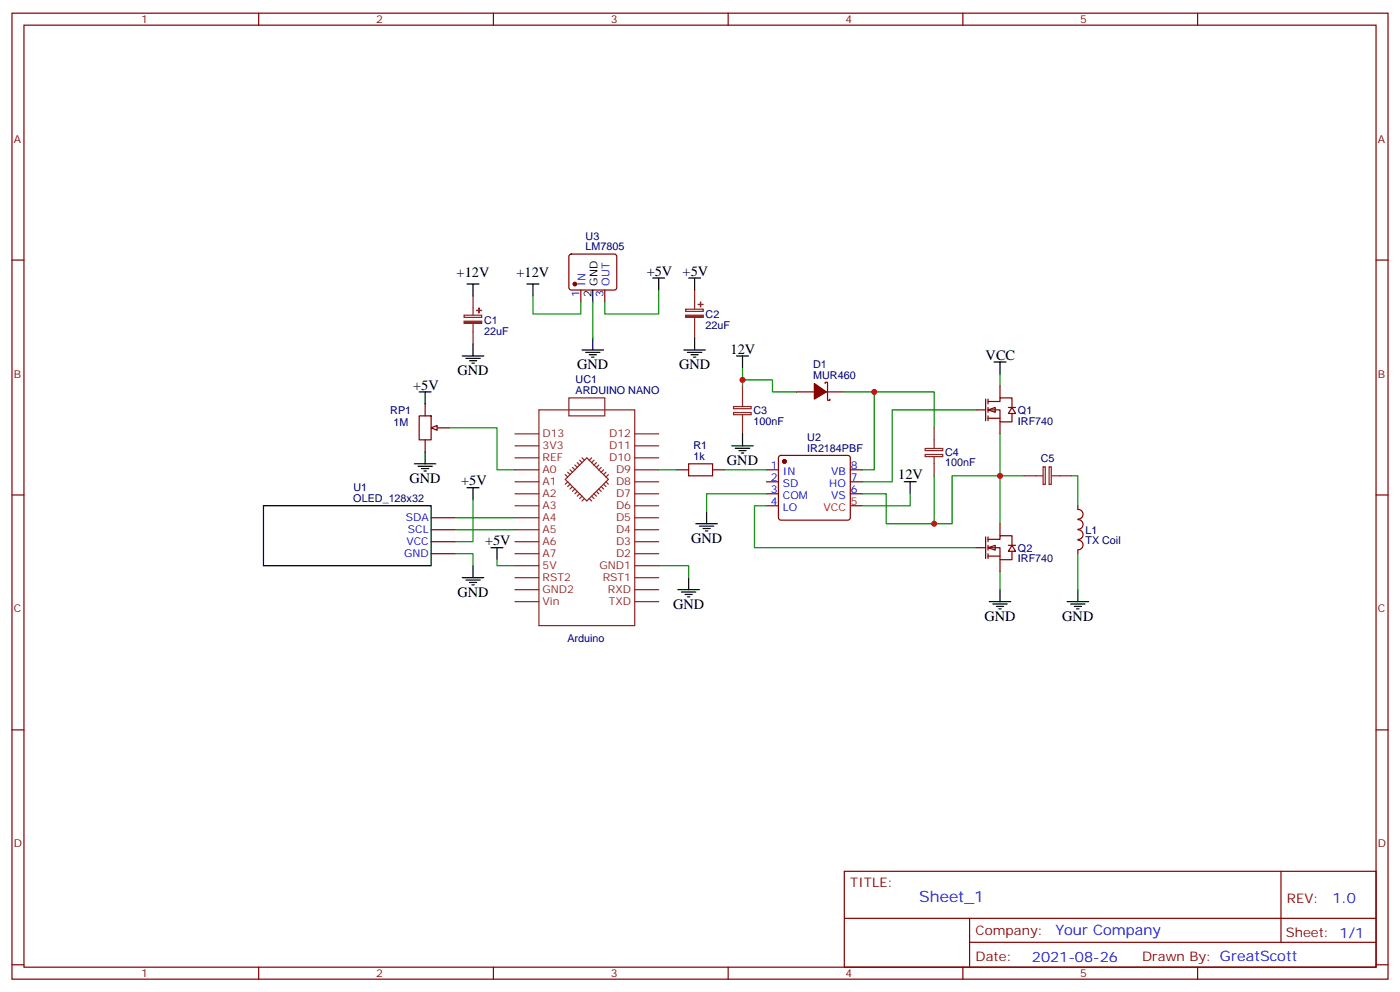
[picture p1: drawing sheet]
<svg xmlns="http://www.w3.org/2000/svg" width="412mm" height="292mm" viewBox="0 0 412 292" stroke-linecap="round" stroke-linejoin="round" font-family="sans-serif">
<g fill="none" stroke="#870000" stroke-width=".35">
<path d="M3.5 3.9h405.4v284.3h-405.4zM7.1 7.4h398.2v277.3h-398.2zM76.2 3.9v3.5M145.3 3.9v3.5M214.5 3.9v3.5M283.6 3.9v3.5M352.8 3.9v3.5M3.5 76.6h3.6M405.3 76.6h3.6M125.2 118.9v3.5M123.5 122.4h3.5v7.1h-3.5zM125.2 129.5v3.5"/>
<path d="M128.8 125.9h3.5M3.5 145.7h3.6M127 159.5h7.1M127 155.9h7.1M127 152.4h7.1M405.3 145.7h3.6M127 163h7.1M3.5 214.8h3.6M405.3 214.8h3.6M248.7 256.5h156.6v28.2h-156.6zM377.3 256.5v20.9M248.7 270.3h156.5"/>
<path d="M285.6 277.4h119.6M285.6 270.3v14.1M3.5 284h3.6M76.2 284.7v3.5M145.3 284.7v3.5M214.5 284.7v3.5M283.6 284.7v3.5M352.8 284.7v3.5M405.3 284h3.6"/>
</g>
<g fill="none" stroke="#8c2424" stroke-width=".35">
<path d="M167.6 117.1h10.6v5.3h-10.6zM151.7 131.2h7M151.7 134.8h7M151.7 138.3h7M151.7 127.7h7M158.7 120.6h28.3v63.5h-28.3zM166.5 139.7l.7 .7M167.2 139l.7 .7M167.9 138.3l.7 .7M168.6 137.6l.7 .7M169.3 136.9l.7 .7M170 136.2l.7 .7"/>
<path d="M170.7 135.5l.7 .7M171.4 134.8l.8 .7M174.3 134.8l-.7 .7M175 135.5l-.7 .7M175.7 136.2l-.7 .7M176.4 136.9l-.7 .7M177.1 137.6l-.7 .7M177.8 138.3l-.7 .7M178.5 139l-.7 .7M179.2 139.7l-.7 .7M187 131.2h7M187 134.8h7"/>
<path d="M187 138.3h7M187 127.7h7M151.7 141.8h7M151.7 145.3h7M151.7 148.9h7M151.7 152.4h7M151.7 155.9h7M151.7 159.5h7M166.5 141.1l6.4-6.3 6.3 6.3-6.3 6.4zM167.2 141.8l-.7 .7M167.9 142.5l-.7 .7M168.6 143.2l-.7 .7"/>
<path d="M169.3 143.9l-.7 .7M170 144.6l-.7 .7M170.7 145.3l-.7 .7M171.4 146l-.7 .8M172.2 146.8l-.8 .7M173.6 146.8l.7 .7M174.3 146l.7 .8M175 145.3l.7 .7M175.7 144.6l.7 .7M176.4 143.9l.7 .7M177.1 143.2l.7 .7M177.8 142.5l.7 .7"/>
<path d="M178.5 141.8l.7 .7M187 141.8h7M187 145.3h7M187 148.9h7M187 152.4h7M187 155.9h7M187 159.5h7M151.7 163h7M151.7 166.5h7M151.7 170h7M151.7 173.6h7M151.7 177.1h7"/>
<path d="M187 163h7M187 166.5h7M187 170h7M187 173.6h7M187 177.1h7"/>
</g>
<path d="M77.6 148.9h49.4v17.6h-49.4z" fill="none" stroke="#000" stroke-width=".35"/>
<path d="M127 125.9l1.8-.7v1.4z" fill="#f0f0f0" stroke="#870000" stroke-width=".35"/>
<g fill="none" stroke="#008700" stroke-width=".35">
<path d="M157 87.1v5.3h14.1v-3.5M174.6 88.9v10.6M194 85.4v7h-15.8v-3.5M132.3 125.9h14.1v12.4h5.3M194 138.3h5.3M213.4 138.3h12.4M134.1 152.4h17.6M134.1 155.9h17.6M139.3 147.1v12.4h-5.2M268.1 145.3v3.6h-14.1M134.1 163h5.2v3.5M146.4 164.7v1.8h5.3"/>
<path d="M194 166.5h8.8v3.5"/>
</g>
<g fill="none" stroke="#000" stroke-width=".35">
<path d="M155.2 83.6h3.5M157 83.6v3.5M174.6 85.4v3.5M174.6 99.5v3.5M192.3 81.8h3.5M194 81.8v3.6M123.5 115.4h3.5M125.2 115.4v3.5M171.4 103h6.4M172.5 103.7h4.2M173.6 104.4h2.1M174.3 105.1h.7"/>
<path d="M122.1 136.5h6.3M123.1 137.2h4.3M124.2 137.9h2.1M124.9 138.6h.7M125.2 133v3.5M137.6 143.6h3.5M139.3 143.6v3.5M266.3 141.8h3.6M268.1 141.8v3.5M136.2 170h6.3M137.2 170.7h4.3M138.3 171.4h2.1"/>
<path d="M139 172.2h.7M139.3 166.5v3.5M144.6 161.2h3.6M146.4 161.2v3.5M199.7 173.6h6.3M200.7 174.3h4.3M201.8 175h2.1M202.5 175.7h.7M202.8 170v3.6"/>
</g>
<g fill="#870000" stroke="#870000" stroke-width=".35">
<circle cx="231.1" cy="135.8" r=".53"/>
<circle cx="169.3" cy="83.6" r=".53"/>
</g>
<g fill="none" stroke="#870000" stroke-width=".35">
<path d="M167.8 75l.5-.2h12.7l.5 .2 .2 .5-.1 9.4-.6 .5-13-.1-.4-.6v-9.2zM171.1 85.4v3.5M178.2 85.4v3.5M199.3 138.3h3.5M209.9 138.3h3.5M225.8 138.3h3.5M229.5 134.3l.5-.2h19.8l.5 .2 .2 .5v17.6l-.3 .5-.4 .2h-19.8l-.5-.2-.2-.5v-17.6zM250.5 138.3h3.5M225.8 141.8h3.5M225.8 145.3h3.5M225.8 148.9h3.5M250.5 141.8h3.5"/>
<path d="M250.5 145.3h3.5"/>
</g>
<path d="M250.5 148.9h3.5" fill="none" stroke="#f00" stroke-width=".35"/>
<path d="M136.7 92.8h5.2v.6h-5.2zM139.3 87.1v5.7M139.3 95.2v6M202 91h5.2v.7h-5.2zM204.6 85.4v5.6M204.6 93.5v6" fill="none" stroke="#8c2424" stroke-width=".35"/>
<g fill="#8c2424" stroke="#8c2424" stroke-width=".35">
<path d="M136.7 94.5h5.2v.7h-5.2z"/>
<path d="M140.4 91.4h1.4z"/>
<path d="M141.1 90.7v1.4z"/>
<path d="M202 92.8h5.2v.6h-5.2z"/>
<path d="M205.7 89.6h1.4z"/>
<path d="M206.3 88.9l.1 1.4z"/>
</g>
<path d="M202.8 136.5h7.1v3.6h-7.1z" fill="none" stroke="#a10000" stroke-width=".35"/>
<path d="M291 120.6l2.2-.7v1.5z" fill="#fff" stroke="#870000" stroke-width=".35"/>
<path d="M290.3 117.5v6.3M291 118.2h3.6v-1.1h3.5v2.8M291 117.5v1.4M291 119.9v1.5M294.6 113.6v3.5M297 119.9h2.2M298.1 119.9l1.1 1.8h-2.2zM287.5 120.6h2.8M291 120.6h3.6v3.6h3.5v-2.5M291 123.1h3.6M291 122.4v1.4M294.6 124.2v3.5" fill="none" stroke="#870000" stroke-width=".35"/>
<path d="M291 161.2l2.2-.7v1.4z" fill="#fff" stroke="#870000" stroke-width=".35"/>
<g fill="none" stroke="#870000" stroke-width=".35">
<path d="M234.6 115.4h5.3M243.1 112.9v-.4h.7v5.3h.7v-.3M243.4 115.4h5.3M290.3 158v6.4M291 158.7h3.6v-1h3.5v2.8M291 158v1.5M294.6 154.2v3.5M317.5 148.9v1M317.5 150a1.41 1.41 0 0 1 1.5 1.4 1.41 1.41 0 0 1-1.5 1.4M317.5 159a1.41 1.41 0 0 1 1.5 1.4 1.41 1.41 0 0 1-1.5 1.4M317.5 153a1.41 1.41 0 0 1 1.5 1.4 1.41 1.41 0 0 1-1.5 1.4M317.5 156a1.41 1.41 0 0 1 1.5 1.4 1.41 1.41 0 0 1-1.5 1.4"/>
<path d="M287.5 161.2h2.8M291 161.2h3.6v3.5h3.5v-2.4M291 163.7h3.6M291 160.5v1.4M291 163v1.4M294.6 164.7v3.6M297 160.5h2.2M298.1 160.5l1.1 1.8h-2.2zM317.5 161.9v1.1"/>
</g>
<g fill="none" stroke="#008700" stroke-width=".35">
<path d="M218.7 111.8h8.8v3.6h7.1M218.7 108.3v5.3M248.7 115.4h8.8M294.6 110.1v3.5M275.2 125.9v-10.5h-17.7v22.9h-3.5M287.5 120.6h-24.7v21.2h-8.8M294.6 127.7v26.5M225.8 148.9h-3.6v12.3h65.3M225.8 145.3h-17.7v5.3M275.2 140.1v14.1M301.6 140.1h-21.1v14.1h-19.4v-8.9h-7.1M315.7 140.1h1.8v8.8"/>
<path d="M294.6 168.3v5.3M317.5 163v10.6"/>
</g>
<g fill="none" stroke="#000" stroke-width=".35">
<path d="M137.6 83.6h3.5M139.3 83.6v3.5M202.8 81.8h3.6M204.6 81.8v3.6M204.6 99.5v3.5M136.2 104.8h6.3M137.2 105.5h4.3M138.3 106.2h2.1M139 106.9h.7M139.3 101.2v3.6M201.4 103h6.4M202.5 103.7h4.2"/>
<path d="M203.6 104.4h2.1M204.3 105.1h.7M217 104.8h3.5M218.7 104.8v3.5M292.8 106.5h3.5M294.6 106.5v3.6M215.5 131.2h6.4M216.6 131.9h4.2M217.7 132.6h2.1M218.4 133.3h.7M218.7 127.7v3.5M205 154.2h6.3"/>
<path d="M206 154.9h4.3M207.1 155.6h2.1M207.8 156.3h.7M208.1 150.6v3.6M291.4 177.1h6.3M292.5 177.8h4.2M293.5 178.5h2.1M294.2 179.2h.7M294.6 173.6v3.5M314.3 177.1h6.4M315.4 177.8h4.2M316.4 178.5h2.2"/>
<path d="M317.1 179.2h.8M317.5 173.6v3.5"/>
</g>
<path d="M216.1 119.7h5.2v.6h-5.2zM218.7 113.6v6M216.1 121.4h5.2v.7h-5.2zM218.7 122.1v5.6M272.5 132h5.2v.6h-5.2zM272.5 133.8h5.2v.6h-5.2zM275.2 125.9v6M275.2 134.4v5.7M307.3 137.4h.6v5.2h-.6zM309 137.4h.7v5.2h-.7zM301.6 140.1h5.7M309.7 140.1h6" fill="none" stroke="#8c2424" stroke-width=".35"/>
<path d="M239.9 112.9l3.5 2.5-3.5 2.1z" fill="#870000" stroke="#870000" stroke-width=".35"/>
<g fill="#c00">
<circle cx="294.6" cy="140.1" r=".88"/>
<circle cx="275.2" cy="154.2" r=".88"/>
<circle cx="257.5" cy="115.4" r=".88"/>
<circle cx="218.7" cy="111.8" r=".88"/>
</g>
<text font-size="4.6" fill="#00f" x="270.8" y="265.5">Sheet_1</text>
<g font-size="4.2">
<text x="134.5" y="81.5">+12V</text>
<text x="152.1" y="81.5">+12V</text>
<text x="190.5" y="81.1">+5V</text>
<text x="201.1" y="81.1">+5V</text>
<text x="215.2" y="104.1">12V</text>
<text x="290.3" y="105.8">VCC</text>
<text x="134.8" y="110.4">GND</text>
<text x="170" y="108.7">GND</text>
<text x="200" y="108.7">GND</text>
<text x="121.7" y="114.7">+5V</text>
<text x="214.1" y="136.9">GND</text>
<text x="120.6" y="142.2">GND</text>
<text x="135.8" y="142.9">+5V</text>
<text x="264.6" y="141.1">12V</text>
<text x="142.9" y="160.5">+5V</text>
<text x="203.6" y="159.8">GND</text>
<text x="134.8" y="175.7">GND</text>
<text x="198.3" y="179.2">GND</text>
<text x="290" y="182.7">GND</text>
<text x="312.9" y="182.7">GND</text>
</g>
<g font-size="4.2" fill="#00f">
<text x="392.5" y="265.7">1.0</text>
<text x="310.9" y="275.3">Your Company</text>
<text x="304" y="283.1">2021-08-26</text>
</g>
<g font-size="3.9" fill="#800">
<text x="250.5" y="261.1">TITLE:</text>
<text x="379.1" y="265.7">REV:</text>
<text x="287.4" y="275.3">Company:</text>
<text x="378.7" y="275.9">Sheet: 1/1</text>
<text x="287.4" y="282.9">Date:</text>
<text x="336.4" y="283">Drawn By: GreatScott</text>
</g>
<g font-size="3.2" fill="#800">
<text x="41.6" y="6.9">1</text>
<text x="110.8" y="6.9">2</text>
<text x="179.9" y="6.9">3</text>
<text x="249.1" y="6.9">4</text>
<text x="318.2" y="6.9">5</text>
<text x="4.1" y="42">A</text>
<text x="405.9" y="42">A</text>
<text x="4.1" y="111.1">B</text>
<text x="405.9" y="111.1">B</text>
<text x="4.1" y="180.3">C</text>
<text x="405.9" y="180.3">C</text>
<text x="4.1" y="249.4">D</text>
<text x="405.9" y="249.4">D</text>
<text x="41.6" y="287.7">1</text>
<text x="110.8" y="287.7">2</text>
<text x="179.9" y="287.7">3</text>
<text x="249.1" y="287.7">4</text>
<text x="318.2" y="287.7">5</text>
</g>
<g font-size="3.2" fill="#000080">
<text x="172.5" y="70.6">U3</text>
<text x="172.5" y="73.7">LM7805</text>
<text x="142.6" y="95.4">C1</text>
<text x="207.9" y="93.6">C2</text>
<text x="142.6" y="98.5">22uF</text>
<text x="207.9" y="96.7">22uF</text>
<text x="169.6" y="112.8">UC1</text>
<text x="239.5" y="111.5">MUR460</text>
<text x="239.5" y="108.3">D1</text>
<text x="169.5" y="116.1">ARDUINO NANO</text>
<text x="115" y="121.8">RP1</text>
<text x="115.9" y="125.3">1M</text>
<text x="222" y="125">100nF</text>
<text x="222" y="121.8">C3</text>
<text x="299.9" y="125">IRF740</text>
<text x="299.9" y="121.8">Q1</text>
<text x="237.8" y="129.9">U2</text>
<text x="204.3" y="135.5">1k</text>
<text x="204.3" y="132.3">R1</text>
<text x="237.8" y="133">IR2184PBF</text>
<text x="278.4" y="137.3">100nF</text>
<text x="278.4" y="134.2">C4</text>
<text x="306.6" y="135.9">C5</text>
<text x="104.1" y="147.8">OLED_128x32</text>
<text x="104.1" y="144.7">U1</text>
<text x="319.7" y="160.2">TX Coil</text>
<text x="319.7" y="157.1">L1</text>
<text x="299.9" y="165.5">IRF740</text>
<text x="299.9" y="162.4">Q2</text>
<text x="167.1" y="189">Arduino</text>
</g>
<g font-size="3.2" fill="#00f">
<text x="170.7" y="87.6" transform="rotate(-90 170.7 87.6)">1</text>
<text x="172.5" y="84.1" transform="rotate(-90 172.5 84.1)">IN</text>
<text x="177.8" y="87.6" transform="rotate(-90 177.8 87.6)">3</text>
<text x="179.6" y="84.1" transform="rotate(-90 179.6 84.1)">OUT</text>
<text x="227.1" y="137.9">1</text>
<text x="250.6" y="137.9">8</text>
<text x="227.1" y="141.5">2</text>
<text x="230.6" y="139.7">IN</text>
<text x="230.6" y="143.2">SD</text>
<text x="244.3" y="143.2">HO</text>
<text x="244.8" y="139.7">VB</text>
<text x="250.6" y="141.5">7</text>
<text x="227.1" y="145">3</text>
<text x="227.1" y="148.5">4</text>
<text x="230.6" y="146.8">COM</text>
<text x="244.8" y="146.8">VS</text>
<text x="250.6" y="145">6</text>
<text x="119.5" y="153.5">SDA</text>
<text x="230.6" y="150.3">LO</text>
<text x="119.7" y="160.5">VCC</text>
<text x="120.1" y="157">SCL</text>
<text x="119" y="164">GND</text>
</g>
<g font-size="3.2">
<text x="174.3" y="87.6" transform="rotate(-90 174.3 87.6)">2</text>
<text x="176" y="84.1" transform="rotate(-90 176 84.1)">GND</text>
</g>
<g font-size="3.2" fill="#8d2323">
<text x="159.8" y="128.8">D13</text>
<text x="179.4" y="128.8">D12</text>
<text x="159.8" y="135.8">REF</text>
<text x="159.8" y="132.3">3V3</text>
<text x="179.4" y="132.3">D11</text>
<text x="179.4" y="135.8">D10</text>
<text x="159.8" y="142.9">A1</text>
<text x="159.8" y="139.3">A0</text>
<text x="181.5" y="139.3">D9</text>
<text x="181.5" y="142.9">D8</text>
<text x="159.8" y="149.9">A3</text>
<text x="159.8" y="146.4">A2</text>
<text x="181.5" y="146.4">D7</text>
<text x="181.5" y="149.9">D6</text>
<text x="159.8" y="153.5">A4</text>
<text x="181.5" y="153.5">D5</text>
<text x="159.8" y="160.5">A6</text>
<text x="159.8" y="157">A5</text>
<text x="181.5" y="157">D4</text>
<text x="181.5" y="160.5">D3</text>
<text x="159.8" y="167.6">5V</text>
<text x="159.8" y="164">A7</text>
<text x="176.6" y="167.6">GND1</text>
<text x="181.5" y="164">D2</text>
<text x="159.8" y="171.1">RST2</text>
<text x="177.6" y="171.1">RST1</text>
<text x="159.8" y="178.2">Vin</text>
<text x="159.8" y="174.6">GND2</text>
<text x="179.1" y="174.6">RXD</text>
<text x="179.3" y="178.2">TXD</text>
</g>
<g font-size="3.2" fill="#f00">
<text x="250.6" y="148.5">5</text>
<text x="242.6" y="150.3">VCC</text>
</g>
</svg>
